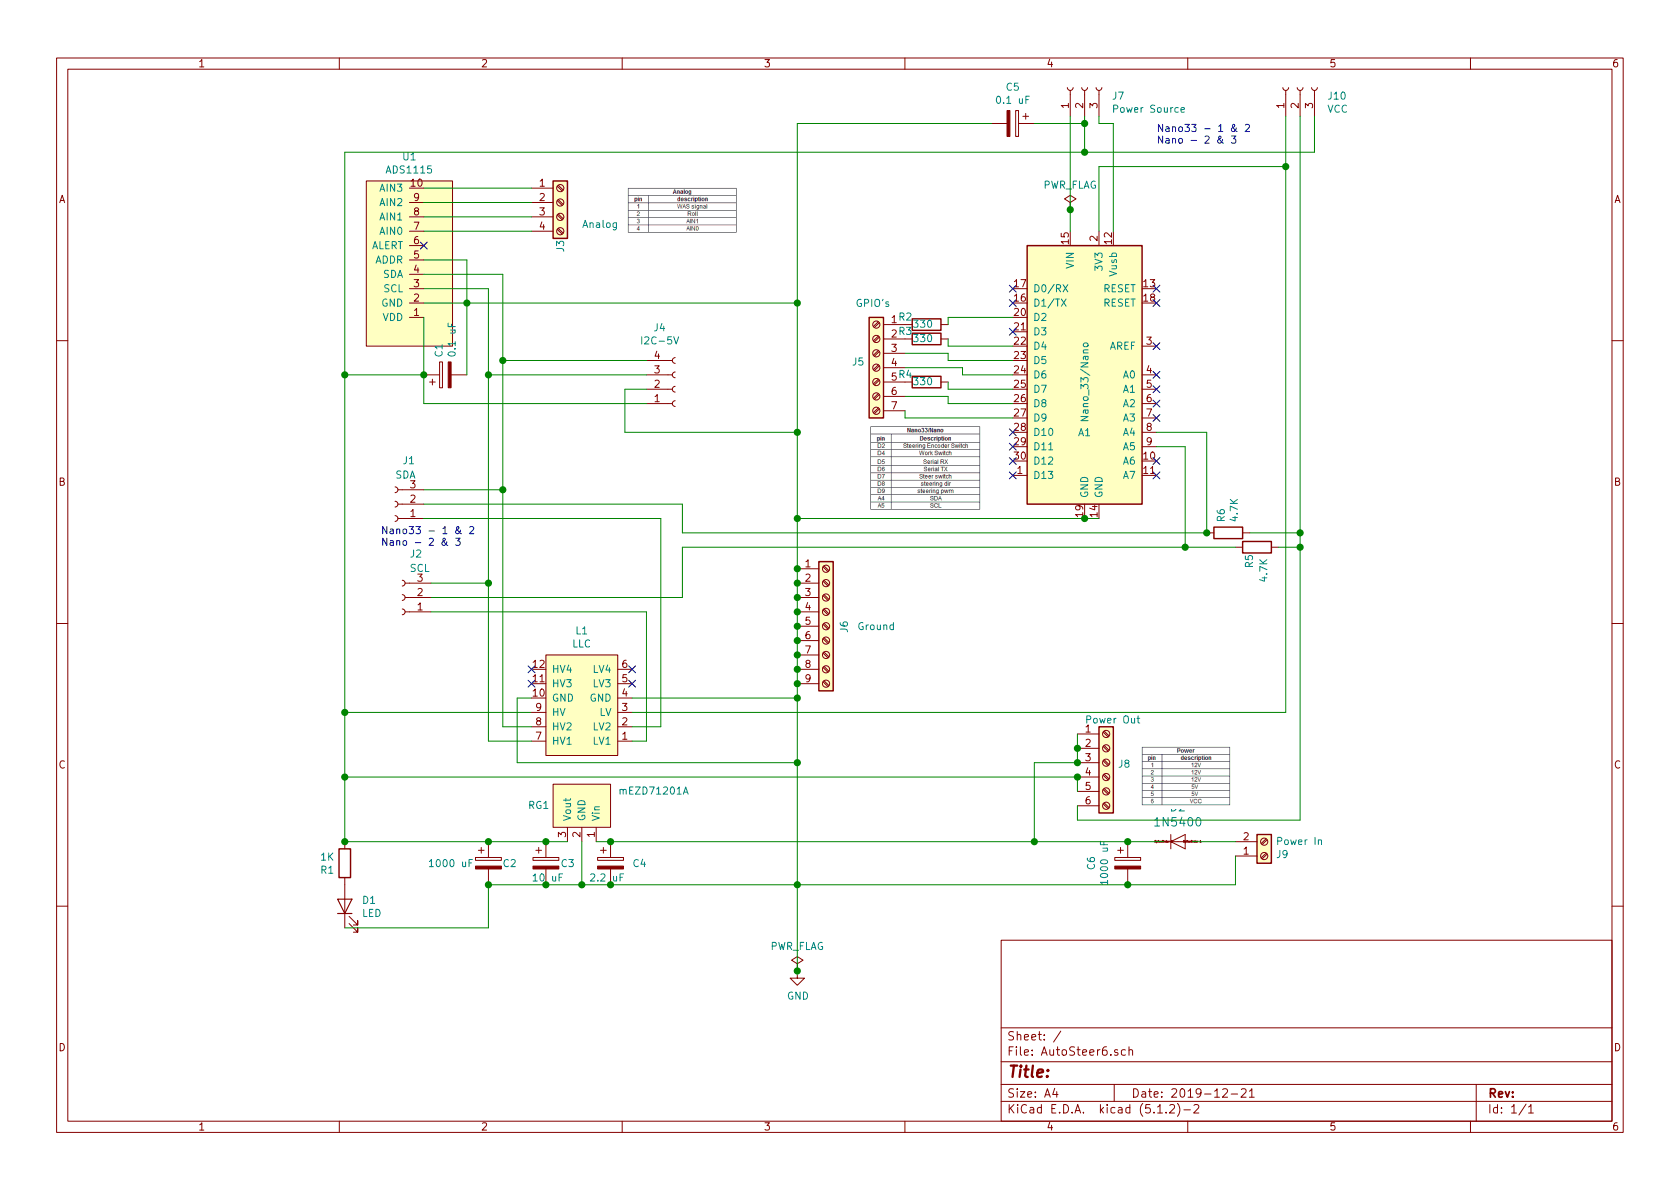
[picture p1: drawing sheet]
EESchema Schematic File Version 4
LIBS:AutoSteer6-cache
EELAYER 29 0
EELAYER END
$Descr A4 11693 8268
encoding utf-8
Sheet 1 1
Title ""
Date "2019-12-21"
Rev ""
Comp ""
Comment1 ""
Comment2 ""
Comment3 ""
Comment4 ""
$EndDescr
$Comp
L MyLib:Nano_33 A1
U 1 1
P 7550 2600
F 0 "A1" H 7550 2200 50  0000 C CNN
F 1 "Nano_33/Nano" V 7550 2550 50  0000 C CNN
F 2 "my library:Nano_33" H 7700 1650 50  0001 L CNN
F 3 "https://www.mouser.com/datasheet/2/34/Arduino_06052019_ABX00032-1601144.pdf" H 7550 1600 50  0001 C CNN
	1    7550 2600
	1    0    0    -1  
$EndComp
$Comp
L MyLib:ADS1115 U1
U 1 1
P 2950 2200
F 0 "U1" H 3050 1085 50  0000 C CNN
F 1 "ADS1115" H 3050 1176 50  0000 C CNN
F 2 "my library:ads1115" H 2950 2200 50  0001 C CNN
F 3 "" H 2950 2200 50  0001 C CNN
	1    2950 2200
	-1   0    0    1   
$EndComp
$Comp
L MyLib:mEZD71201A RG1
U 1 1
P 4050 5850
F 0 "RG1" V 4300 5550 50  0000 C CNN
F 1 "mEZD71201A" V 4400 6350 50  0000 C CNN
F 2 "my library:mEZD71201A" H 4150 5550 50  0001 C CNN
F 3 "https://www.monolithicpower.com/en/documentview/productdocument/index/doc_url/L20vZS9tZXpkNzEyMDFhX3IxLjZfMS5wZGY/prod_id/NTUy/" H 4050 5850 50  0001 C CNN
	1    4050 5850
	0    1    -1   0   
$EndComp
$Comp
L Connector:Screw_Terminal_01x02 J9
U 1 1
P 8800 5950
F 0 "J9" H 8880 5942 50  0000 L CNN
F 1 "Power In" H 8880 5851 50  0000 L CNN
F 2 "my library:Phoenix_2_pin_5mm_terminal_block" H 8800 5950 50  0001 C CNN
F 3 "~" H 8800 5950 50  0001 C CNN
	1    8800 5950
	1    0    0    1   
$EndComp
$Comp
L Connector:Conn_01x04_Female J4
U 1 1
P 4700 2700
F 0 "J4" H 4592 2275 50  0000 C CNN
F 1 "I2C-5V" H 4592 2366 50  0000 C CNN
F 2 "Connector_PinHeader_2.54mm:PinHeader_1x04_P2.54mm_Vertical" H 4700 2700 50  0001 C CNN
F 3 "~" H 4700 2700 50  0001 C CNN
	1    4700 2700
	1    0    0    1   
$EndComp
$Comp
L Device:LED D1
U 1 1
P 2400 6300
F 0 "D1" V 2439 6183 50  0000 R CNN
F 1 "LED" V 2348 6183 50  0000 R CNN
F 2 "LED_THT:LED_D3.0mm" H 2400 6300 50  0001 C CNN
F 3 "~" H 2400 6300 50  0001 C CNN
	1    2400 6300
	0    -1   -1   0   
$EndComp
$Comp
L Device:R R1
U 1 1
P 2400 6000
F 0 "R1" H 2330 5954 50  0000 R CNN
F 1 "1K" H 2330 6045 50  0000 R CNN
F 2 "Resistor_THT:R_Axial_DIN0204_L3.6mm_D1.6mm_P7.62mm_Horizontal" V 2330 6000 50  0001 C CNN
F 3 "~" H 2400 6000 50  0001 C CNN
	1    2400 6000
	1    0    0    -1  
$EndComp
$Comp
L Device:CP C5
U 1 1
P 7050 850
F 0 "C5" V 6795 850 50  0000 C CNN
F 1 "0.1 uF" V 6886 850 50  0000 C CNN
F 2 "Capacitor_THT:C_Disc_D5.0mm_W2.5mm_P2.50mm" H 7088 700 50  0001 C CNN
F 3 "~" H 7050 850 50  0001 C CNN
	1    7050 850 
	0    1    1    0   
$EndComp
$Comp
L MyLib:1N5400 D2
U 1 1
P 8200 5850
F 0 "D2" H 8200 5614 59  0000 C CNN
F 1 "1N5400" H 8200 5719 59  0000 C CNN
F 2 "my library:1N5400" H 8200 5850 50  0001 C CNN
F 3 "" H 8200 5850 50  0001 C CNN
	1    8200 5850
	-1   0    0    1   
$EndComp
$Comp
L Device:CP C6
U 1 1
P 7850 6000
F 0 "C6" V 7595 6000 50  0000 C CNN
F 1 "1000 uF" V 7686 6000 50  0000 C CNN
F 2 "Capacitor_THT:CP_Radial_D10.0mm_P5.00mm" H 7888 5850 50  0001 C CNN
F 3 "~" H 7850 6000 50  0001 C CNN
	1    7850 6000
	1    0    0    -1  
$EndComp
$Comp
L power:GND #PWR01
U 1 1
P 5550 6750
F 0 "#PWR01" H 5550 6500 50  0001 C CNN
F 1 "GND" H 5555 6577 50  0000 C CNN
F 2 "" H 5550 6750 50  0001 C CNN
F 3 "" H 5550 6750 50  0001 C CNN
	1    5550 6750
	1    0    0    -1  
$EndComp
$Comp
L Connector:Conn_01x03_Female J7
U 1 1
P 7550 600
F 0 "J7" V 7488 412 50  0000 R CNN
F 1 "Power Source" V 7397 412 50  0000 R CNN
F 2 "Connector_PinHeader_2.54mm:PinHeader_1x03_P2.54mm_Vertical" H 7550 600 50  0001 C CNN
F 3 "~" H 7550 600 50  0001 C CNN
	1    7550 600 
	0    -1   -1   0   
$EndComp
Wire Wire Line
	7650 800  7650 850 
Wire Wire Line
	7650 850  7750 850 
Wire Wire Line
	7750 850  7750 1600
$Comp
L Connector:Conn_01x03_Female J10
U 1 1
P 9050 600
F 0 "J10" V 8988 412 50  0000 R CNN
F 1 "VCC" V 8897 412 50  0000 R CNN
F 2 "Connector_PinHeader_2.54mm:PinHeader_1x03_P2.54mm_Vertical" H 9050 600 50  0001 C CNN
F 3 "~" H 9050 600 50  0001 C CNN
	1    9050 600 
	0    -1   -1   0   
$EndComp
Wire Wire Line
	7550 1050 9150 1050
Wire Wire Line
	9150 1050 9150 800 
Connection ~ 7550 1050
$Comp
L Device:CP C2
U 1 1
P 3400 6000
F 0 "C2" H 3600 6000 50  0000 R CNN
F 1 "1000 uF" H 3300 6000 50  0000 R CNN
F 2 "Capacitor_THT:CP_Radial_D10.0mm_P5.00mm" H 3438 5850 50  0001 C CNN
F 3 "~" H 3400 6000 50  0001 C CNN
	1    3400 6000
	1    0    0    -1  
$EndComp
$Comp
L Device:CP C1
U 1 1
P 3100 2600
F 0 "C1" H 3218 2646 50  0000 L CNN
F 1 "0.1 uF" H 3218 2555 50  0000 L CNN
F 2 "Capacitor_THT:C_Disc_D5.0mm_W2.5mm_P2.50mm" H 3138 2450 50  0001 C CNN
F 3 "~" H 3100 2600 50  0001 C CNN
	1    3100 2600
	0    -1   -1   0   
$EndComp
$Comp
L Connector:Conn_01x03_Female J2
U 1 1
P 2800 4150
F 0 "J2" H 2750 3850 50  0000 R CNN
F 1 "SCL" H 2750 3950 50  0000 R CNN
F 2 "Connector_PinHeader_2.54mm:PinHeader_1x03_P2.54mm_Vertical" H 2800 4150 50  0001 C CNN
F 3 "~" H 2800 4150 50  0001 C CNN
	1    2800 4150
	-1   0    0    1   
$EndComp
$Comp
L Connector:Conn_01x03_Female J1
U 1 1
P 2750 3500
F 0 "J1" H 2700 3200 50  0000 R CNN
F 1 "SDA" H 2750 3300 50  0000 R CNN
F 2 "Connector_PinHeader_2.54mm:PinHeader_1x03_P2.54mm_Vertical" H 2750 3500 50  0001 C CNN
F 3 "~" H 2750 3500 50  0001 C CNN
	1    2750 3500
	-1   0    0    1   
$EndComp
Wire Wire Line
	2400 1050 2400 2600
Wire Wire Line
	2400 2600 2950 2600
Wire Wire Line
	2950 2600 2950 2200
Connection ~ 2400 2600
Connection ~ 5550 2100
Connection ~ 2950 2600
Wire Wire Line
	3250 2600 3250 2100
Wire Wire Line
	2950 2100 3250 2100
Connection ~ 3250 2100
Wire Wire Line
	2950 1800 3250 1800
Wire Wire Line
	3250 1800 3250 2100
Wire Wire Line
	2950 1900 3500 1900
Wire Wire Line
	3500 3400 2950 3400
Wire Wire Line
	2950 2000 3400 2000
Wire Wire Line
	8950 800  8950 1150
Wire Wire Line
	2950 2800 2950 2600
NoConn ~ 2950 1700
NoConn ~ 7050 2000
NoConn ~ 7050 2100
NoConn ~ 8050 3300
NoConn ~ 8050 3200
NoConn ~ 8050 2900
NoConn ~ 8050 2800
NoConn ~ 8050 2700
NoConn ~ 8050 2400
NoConn ~ 8050 2100
NoConn ~ 8050 2000
Wire Wire Line
	7550 3600 7650 3600
$Comp
L power:PWR_FLAG #FLG01
U 1 1
P 5550 6750
F 0 "#FLG01" H 5550 6825 50  0001 C CNN
F 1 "PWR_FLAG" H 5550 6923 50  0000 C CNN
F 2 "" H 5550 6750 50  0001 C CNN
F 3 "~" H 5550 6750 50  0001 C CNN
	1    5550 6750
	1    0    0    -1  
$EndComp
$Comp
L Device:R R3
U 1 1
P 6450 2350
F 0 "R3" V 6500 2550 50  0000 R CNN
F 1 "330" V 6450 2450 50  0000 R CNN
F 2 "Resistor_THT:R_Axial_DIN0204_L3.6mm_D1.6mm_P7.62mm_Horizontal" V 6380 2350 50  0001 C CNN
F 3 "~" H 6450 2350 50  0001 C CNN
	1    6450 2350
	0    -1   -1   0   
$EndComp
$Comp
L Device:R R4
U 1 1
P 6450 2650
F 0 "R4" V 6500 2850 50  0000 R CNN
F 1 "330" V 6450 2750 50  0000 R CNN
F 2 "Resistor_THT:R_Axial_DIN0204_L3.6mm_D1.6mm_P7.62mm_Horizontal" V 6380 2650 50  0001 C CNN
F 3 "~" H 6450 2650 50  0001 C CNN
	1    6450 2650
	0    -1   -1   0   
$EndComp
Text Notes 8050 1000 0    50   ~ 0
Nano33 - 1 & 2\nNano - 2 & 3
Text Notes 2650 3800 0    50   ~ 0
Nano33 - 1 & 2\nNano - 2 & 3
Connection ~ 5550 6750
Wire Wire Line
	8050 3100 8250 3100
$Comp
L Device:R R5
U 1 1
P 8750 3800
F 0 "R5" H 8900 3750 50  0000 R CNN
F 1 "4.7K" H 9000 3850 50  0000 R CNN
F 2 "Resistor_THT:R_Axial_DIN0204_L3.6mm_D1.6mm_P7.62mm_Horizontal" V 8680 3800 50  0001 C CNN
F 3 "~" H 8750 3800 50  0001 C CNN
	1    8750 3800
	0    1    1    0   
$EndComp
$Comp
L Device:R R6
U 1 1
P 8550 3700
F 0 "R6" H 8480 3654 50  0000 R CNN
F 1 "4.7K" H 8480 3745 50  0000 R CNN
F 2 "Resistor_THT:R_Axial_DIN0204_L3.6mm_D1.6mm_P7.62mm_Horizontal" V 8480 3700 50  0001 C CNN
F 3 "~" H 8550 3700 50  0001 C CNN
	1    8550 3700
	0    1    1    0   
$EndComp
Wire Wire Line
	3250 2100 5550 2100
Wire Wire Line
	5550 850  6900 850 
Wire Wire Line
	5550 850  5550 2100
NoConn ~ 7050 3300
$Comp
L Device:R R2
U 1 1
P 6450 2250
F 0 "R2" V 6500 2450 50  0000 R CNN
F 1 "330" V 6450 2350 50  0000 R CNN
F 2 "Resistor_THT:R_Axial_DIN0204_L3.6mm_D1.6mm_P7.62mm_Horizontal" V 6380 2250 50  0001 C CNN
F 3 "~" H 6450 2250 50  0001 C CNN
	1    6450 2250
	0    -1   -1   0   
$EndComp
$Comp
L Device:CP C4
U 1 1
P 4250 6000
F 0 "C4" H 4400 6000 50  0000 L CNN
F 1 "2.2 uF" H 4100 5900 50  0000 L CNN
F 2 "Capacitor_THT:C_Disc_D5.0mm_W2.5mm_P2.50mm" H 4288 5850 50  0001 C CNN
F 3 "~" H 4250 6000 50  0001 C CNN
	1    4250 6000
	1    0    0    -1  
$EndComp
$Comp
L Device:CP C3
U 1 1
P 3800 6000
F 0 "C3" H 3900 6000 50  0000 L CNN
F 1 "10 uF" H 3700 5900 50  0000 L CNN
F 2 "Capacitor_THT:C_Disc_D5.0mm_W2.5mm_P2.50mm" H 3838 5850 50  0001 C CNN
F 3 "~" H 3800 6000 50  0001 C CNN
	1    3800 6000
	1    0    0    -1  
$EndComp
Wire Wire Line
	4150 5850 4250 5850
Connection ~ 4250 5850
Wire Wire Line
	3950 5850 3800 5850
Connection ~ 3800 5850
Wire Wire Line
	3800 5850 3400 5850
Connection ~ 3400 5850
Wire Wire Line
	3400 5850 2400 5850
Wire Wire Line
	3400 6150 3800 6150
Wire Wire Line
	3800 6150 4050 6150
Connection ~ 3800 6150
Wire Wire Line
	4250 6150 5550 6150
Connection ~ 4250 6150
Connection ~ 5550 6150
Wire Wire Line
	4050 5850 4050 6150
Connection ~ 4050 6150
Wire Wire Line
	4050 6150 4250 6150
NoConn ~ 7050 3000
NoConn ~ 7050 3100
NoConn ~ 7050 3200
NoConn ~ 7050 2300
NoConn ~ 8050 2600
Wire Wire Line
	2950 2800 4500 2800
Wire Wire Line
	4500 2700 4350 2700
Wire Wire Line
	4350 2700 4350 3000
Wire Wire Line
	4350 3000 5550 3000
Connection ~ 5550 3000
Wire Wire Line
	4500 2600 3400 2600
Connection ~ 3400 2600
Wire Wire Line
	3400 2600 3400 4050
Wire Wire Line
	3500 2500 4500 2500
Connection ~ 3500 2500
Wire Wire Line
	3500 2500 3500 3400
Wire Wire Line
	3500 1900 3500 2500
Wire Wire Line
	3400 2000 3400 2600
Connection ~ 2400 5850
Wire Wire Line
	2400 6450 3400 6450
Wire Wire Line
	3400 6150 3400 6450
Connection ~ 3400 6150
Wire Wire Line
	5550 6150 5550 6750
Wire Wire Line
	3000 4250 4500 4250
Connection ~ 3500 3400
Wire Wire Line
	2400 2600 2400 4950
Connection ~ 2400 4950
Wire Wire Line
	3700 4950 2400 4950
Wire Wire Line
	3700 4850 3600 4850
Wire Wire Line
	4400 4850 5550 4850
Connection ~ 5550 4850
$Comp
L MyLib:LLC L1
U 1 1
P 4400 4850
F 0 "L1" H 4750 4385 50  0000 C CNN
F 1 "LLC" H 4750 4476 50  0000 C CNN
F 2 "my library:LLC" H 4400 4850 50  0001 C CNN
F 3 "" H 4400 4850 50  0001 C CNN
	1    4400 4850
	-1   0    0    1   
$EndComp
Wire Wire Line
	5550 2100 5550 3000
Wire Wire Line
	2950 3500 4750 3500
Wire Wire Line
	8950 1150 7650 1150
Wire Wire Line
	7650 1150 7650 1600
Wire Wire Line
	2400 1050 7550 1050
Wire Wire Line
	7550 800  7550 850 
$Comp
L power:PWR_FLAG #FLG02
U 1 1
P 7450 1450
F 0 "#FLG02" H 7450 1525 50  0001 C CNN
F 1 "PWR_FLAG" H 7450 1623 50  0000 C CNN
F 2 "" H 7450 1450 50  0001 C CNN
F 3 "~" H 7450 1450 50  0001 C CNN
	1    7450 1450
	1    0    0    -1  
$EndComp
Connection ~ 7450 1450
Wire Wire Line
	7450 1450 7450 1600
Wire Wire Line
	7450 800  7450 1450
Wire Wire Line
	7200 850  7550 850 
Connection ~ 7550 850 
Wire Wire Line
	7550 850  7550 1050
$Comp
L Connector:Screw_Terminal_01x06 J8
U 1 1
P 7700 5300
F 0 "J8" H 7780 5292 50  0000 L CNN
F 1 "Power Out" H 7550 5600 50  0000 L CNN
F 2 "my library:Phoenix_6_pin_5mm_terminal_block" H 7700 5300 50  0001 C CNN
F 3 "~" H 7700 5300 50  0001 C CNN
	1    7700 5300
	1    0    0    -1  
$EndComp
$Comp
L Connector:Screw_Terminal_01x04 J3
U 1 1
P 3900 1400
F 0 "J3" V 3900 1050 50  0000 L CNN
F 1 "Analog" H 4050 1250 50  0000 L CNN
F 2 "my library:Phoenix_4_pin_5mm_terminal_block" H 3900 1400 50  0001 C CNN
F 3 "~" H 3900 1400 50  0001 C CNN
	1    3900 1400
	1    0    0    -1  
$EndComp
$Comp
L Connector:Screw_Terminal_01x09 J6
U 1 1
P 5750 4350
F 0 "J6" V 5875 4346 50  0000 C CNN
F 1 "Ground" H 6100 4350 50  0000 C CNN
F 2 "my library:Phoenix_9_pin_5mm_terminal_block" H 5750 4350 50  0001 C CNN
F 3 "~" H 5750 4350 50  0001 C CNN
	1    5750 4350
	1    0    0    -1  
$EndComp
$Comp
L Connector:Screw_Terminal_01x07 J5
U 1 1
P 6100 2550
F 0 "J5" H 6180 2592 50  0000 L CNN
F 1 "GPIO's" H 6000 3000 50  0000 L CNN
F 2 "my library:Phoenix_7_pin_5mm_terminal_block" H 6100 2550 50  0001 C CNN
F 3 "~" H 6100 2550 50  0001 C CNN
	1    6100 2550
	-1   0    0    -1  
$EndComp
Wire Wire Line
	4250 5850 7200 5850
Wire Wire Line
	5550 4850 5550 5300
Wire Wire Line
	2400 4950 2400 5400
Wire Wire Line
	7200 5850 7200 5300
Wire Wire Line
	7200 5300 7500 5300
Connection ~ 7200 5850
Wire Wire Line
	7500 5300 7500 5200
Connection ~ 7500 5300
Wire Wire Line
	7500 5200 7500 5100
Connection ~ 7500 5200
Wire Wire Line
	7500 5400 2400 5400
Connection ~ 2400 5400
Wire Wire Line
	2400 5400 2400 5850
Wire Wire Line
	7500 5500 7500 5400
Connection ~ 7500 5400
Wire Wire Line
	7200 5850 7850 5850
Wire Wire Line
	7500 5600 7500 5700
Wire Wire Line
	7500 5700 9050 5700
Wire Wire Line
	6600 2200 6600 2250
Wire Wire Line
	6600 2200 7050 2200
Wire Wire Line
	7050 2400 6600 2400
Wire Wire Line
	6600 2400 6600 2350
Wire Wire Line
	7050 2500 6600 2500
Wire Wire Line
	6600 2500 6600 2450
Wire Wire Line
	6600 2450 6300 2450
Wire Wire Line
	7050 2600 6700 2600
Wire Wire Line
	6700 2600 6700 2550
Wire Wire Line
	6700 2550 6300 2550
Wire Wire Line
	7050 2700 6600 2700
Wire Wire Line
	6600 2700 6600 2650
Wire Wire Line
	7050 2800 6600 2800
Wire Wire Line
	6600 2800 6600 2750
Wire Wire Line
	6600 2750 6300 2750
Wire Wire Line
	7050 2900 6300 2900
Wire Wire Line
	6300 2900 6300 2850
Wire Wire Line
	8050 3000 8400 3000
Wire Wire Line
	3000 4150 4750 4150
Wire Wire Line
	9050 800  9050 3700
Wire Wire Line
	8950 4950 8950 1150
Connection ~ 8950 1150
Wire Wire Line
	4400 4950 8950 4950
Wire Wire Line
	5550 5300 3600 5300
Connection ~ 5550 5300
Wire Wire Line
	5550 5300 5550 6150
Wire Wire Line
	5550 3000 5550 3600
Wire Wire Line
	7550 3600 5550 3600
Connection ~ 7550 3600
Connection ~ 5550 3600
Wire Wire Line
	5550 3600 5550 3950
Connection ~ 7850 5850
Wire Wire Line
	7850 5850 8100 5850
Wire Wire Line
	8600 5850 8300 5850
Wire Wire Line
	8600 5950 8600 6150
Wire Wire Line
	8600 6150 7850 6150
Connection ~ 7850 6150
Wire Wire Line
	2950 1300 3700 1300
Wire Wire Line
	2950 1400 3700 1400
Wire Wire Line
	2950 1500 3700 1500
Wire Wire Line
	2950 1600 3700 1600
Wire Wire Line
	5550 4750 5550 4850
Wire Wire Line
	5550 6150 7850 6150
Wire Wire Line
	5550 4150 5550 4050
Connection ~ 5550 4050
Wire Wire Line
	5550 4250 5550 4150
Connection ~ 5550 4150
Wire Wire Line
	5550 4350 5550 4250
Connection ~ 5550 4250
Wire Wire Line
	5550 4450 5550 4350
Connection ~ 5550 4350
Wire Wire Line
	5550 4550 5550 4450
Connection ~ 5550 4450
Wire Wire Line
	5550 4650 5550 4550
Connection ~ 5550 4550
Wire Wire Line
	5550 4750 5550 4650
Connection ~ 5550 4750
Connection ~ 5550 4650
Wire Wire Line
	4400 5050 4600 5050
Wire Wire Line
	4600 5050 4600 3600
Wire Wire Line
	2950 3600 4600 3600
Wire Wire Line
	4500 5150 4400 5150
Wire Wire Line
	4500 4250 4500 5150
Wire Wire Line
	3700 5150 3400 5150
Wire Wire Line
	3700 5050 3500 5050
Wire Wire Line
	3500 3400 3500 5050
NoConn ~ 4400 4650
NoConn ~ 4400 4750
NoConn ~ 3700 4750
NoConn ~ 3700 4650
Wire Wire Line
	4750 3700 8400 3700
Wire Wire Line
	4750 3700 4750 3500
Connection ~ 8400 3700
Wire Wire Line
	8400 3700 8400 3000
Wire Wire Line
	8700 3700 9050 3700
Connection ~ 9050 3700
Wire Wire Line
	9050 3700 9050 3800
Wire Wire Line
	8250 3800 4750 3800
Connection ~ 8250 3800
Wire Wire Line
	8250 3800 8250 3100
Wire Wire Line
	4750 3800 4750 4150
Wire Wire Line
	8900 3800 9050 3800
Connection ~ 9050 3800
Wire Wire Line
	8600 3800 8250 3800
Wire Wire Line
	9050 3800 9050 5700
Wire Wire Line
	5550 3950 5550 4050
Connection ~ 5550 3950
Wire Wire Line
	3600 4850 3600 5300
Wire Wire Line
	3400 4050 3400 5150
Connection ~ 3400 4050
Wire Wire Line
	3000 4050 3400 4050
$EndSCHEMATC
